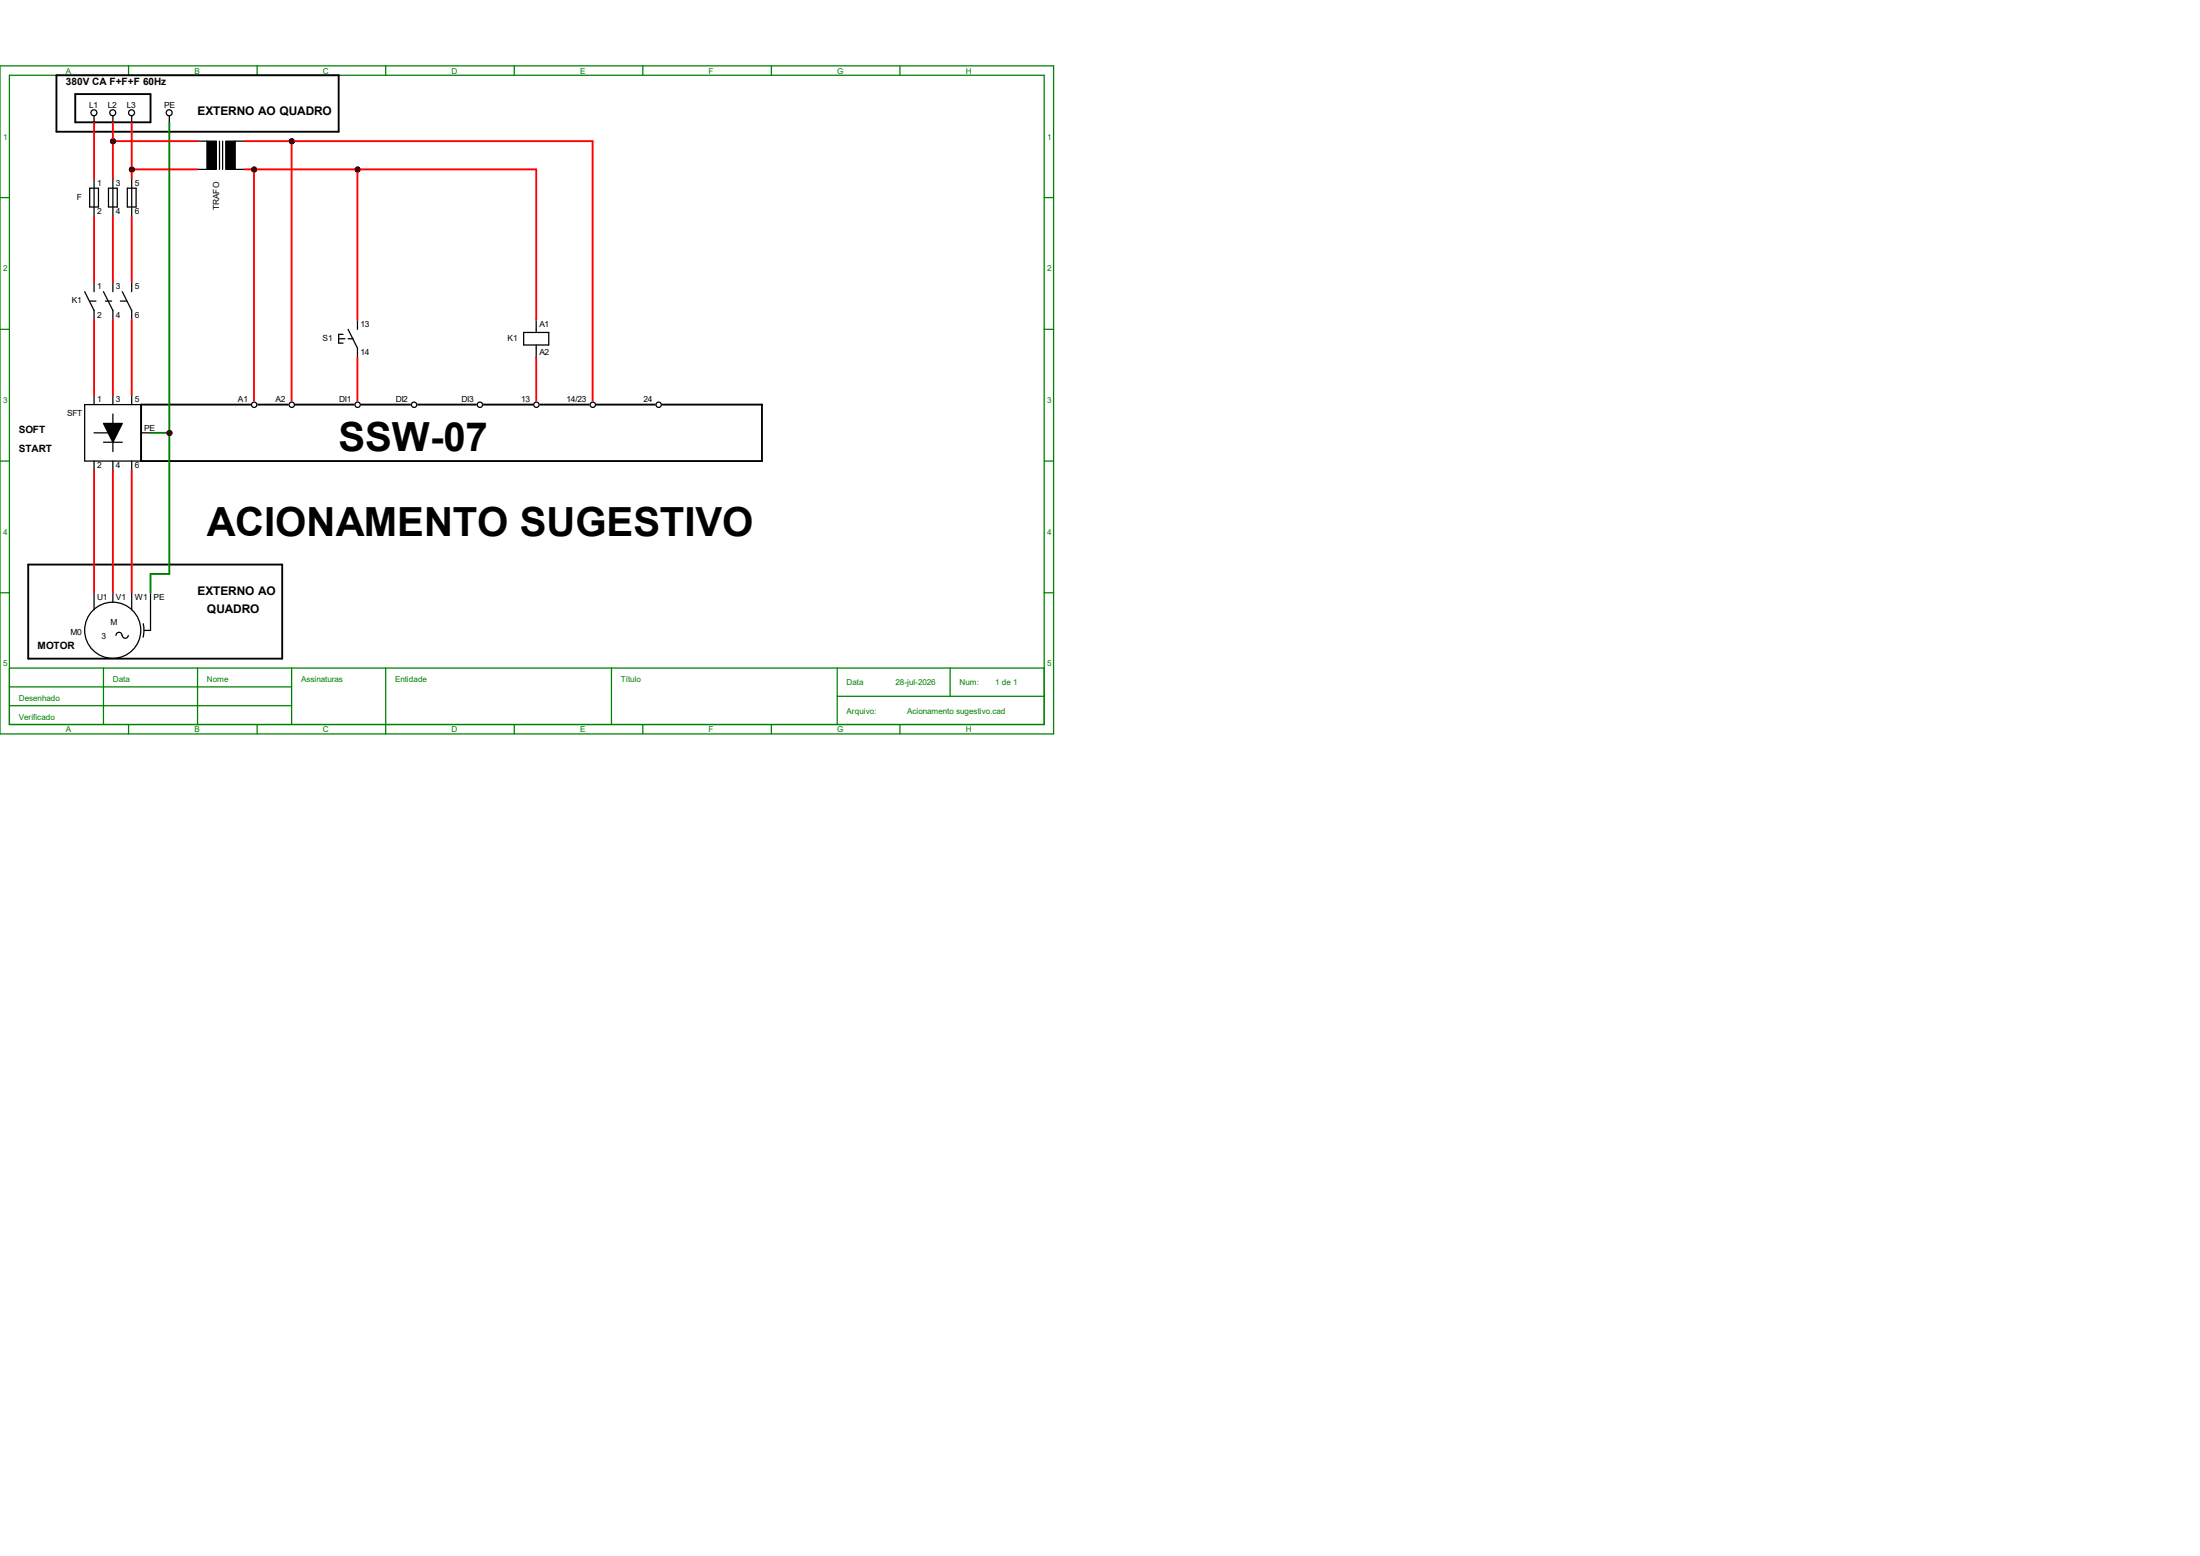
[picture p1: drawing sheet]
<svg xmlns="http://www.w3.org/2000/svg" width="297mm" height="210mm" viewBox="0 0 297 210" stroke-linecap="round" stroke-linejoin="round" font-family="sans-serif">
<g fill="none" stroke="#008000" stroke-width=".17">
<path d="M0 8.9h142.2v90.2h-142.2zM1.3 10.2h139.7v87.6h-139.7zM17.4 8.9v1.3M34.7 8.9v1.3M52.1 8.9v1.3M69.4 8.9v1.3M86.8 8.9v1.3M104.1 8.9v1.3M121.5 8.9v1.3M0 26.7h1.3M141 26.7h1.2M0 44.4h1.3"/>
<path d="M141 44.4h1.2M0 62.2h1.3M141 62.2h1.2M0 80h1.3M1.3 90.2h139.7M1.3 92.7h38.1M1.3 95.2h38.1M14 90.2v7.6M17.4 97.8v1.3M26.7 90.2v7.6M34.7 97.8v1.3M39.4 90.2v7.6"/>
<path d="M52.1 90.2v8.9M69.4 97.8v1.3M82.5 90.2v7.6M86.8 97.8v1.3M104.1 97.8v1.3M113 94h28M113 90.2v7.6M121.5 97.8v1.3M128.3 90.2v3.8M141 80h1.2"/>
</g>
<g fill="none" stroke="#000" stroke-width=".17">
<path d="M12.7 15.7v.8M15.2 15.7v.8M17.8 15.7v.8M22.9 15.7v.8M11.4 39.4l1.3 2.5v1.3M12.1 25.4h1.2v2.5h-1.2zM12.7 24.1v5.1M12.7 38.1v1.3M14 39.4l1.2 2.5v1.3M14.6 25.4h1.2v2.5h-1.2zM15.2 24.1v5.1M15.2 38.1v1.3"/>
<path d="M16.5 39.4l1.3 2.5v1.3M17.2 25.4h1.2v2.5h-1.2zM17.8 24.1v5.1M17.8 38.1v1.3M11.4 54.6h7.6v7.6h-7.6zM12.1 40.6h.9M12.7 53.3v1.3M12.7 58.4h2.5M14 59.7h2.5M14.2 40.6h.9M15.2 53.3v1.3M15.2 55.9v5.1"/>
<path d="M16.3 40.6h.8M17.8 53.3v1.3M19 58.4h1.3M12.7 62.2v1.3M15.2 62.2v1.3M17.8 62.2v1.3M12.7 80v2.3M15.2 80v1.3M16.5 85.8a.4 .4 0 0 0-.4-.5 .4 .4 0 0 0-.4 .5M17.3 85.8a.4 .4 0 0 1-.4 .3 .4 .4 0 0 1-.4-.3M17.8 80v2.3M19.3 84.2l.1 .9-.1 .9"/>
<path d="M20.3 80v5.1h-.8"/>
<circle cx="12.7" cy="15.2" r=".4"/>
<circle cx="15.2" cy="15.2" r=".4"/>
<circle cx="17.8" cy="15.2" r=".4"/>
<circle cx="22.8" cy="15.2" r=".4"/>
<circle cx="15.2" cy="85.1" r="3.8"/>
</g>
<path d="M14 57.1h2.5l-1.3 2.6z" fill="#000" stroke="#000" stroke-width=".17"/>
<circle cx="22.9" cy="58.4" r=".28" fill="#f00" stroke="#800000" stroke-width=".17"/>
<path d="M26.7 19h1.2M29.6 19v3.9M30.1 19v3.9M31.7 19h1.3M26.7 22.9h1.2M31.7 22.9h1.3" fill="none" stroke="#000" stroke-width=".17"/>
<g fill="#000" stroke="#000" stroke-width=".17">
<path d="M27.9 19h1.3v3.9h-1.3z" fill-rule="evenodd"/>
<path d="M30.5 19h1.2v3.9h-1.2z" fill-rule="evenodd"/>
</g>
<g fill="#f00" stroke="#800000" stroke-width=".17">
<circle cx="17.8" cy="22.9" r=".28"/>
<circle cx="15.3" cy="19.1" r=".28"/>
</g>
<path d="M19 54.6h83.9v7.6h-83.9z" fill="none" stroke="#000" stroke-width=".25"/>
<path d="M45.7 45.7h.9M46.3 45.1h-.6v1.2h.6M47 44.4l1.3 2.6v1.3M47 45.7h.7M48.3 43.2v1.2M70.7 44.9h3.4v1.7h-3.4zM72.4 43.2v1.7M72.4 46.6v1.7" fill="none" stroke="#000" stroke-width=".17"/>
<g fill="#f00" stroke="#800000" stroke-width=".17">
<circle cx="48.3" cy="22.9" r=".28"/>
<circle cx="39.4" cy="19.1" r=".28"/>
<circle cx="34.3" cy="22.9" r=".28"/>
</g>
<path d="M7.6 10.2h38.1v7.6h-38.1zM10.2 12.7h10.1v3.8h-10.1zM3.8 76.2h34.3v12.7h-34.3z" fill="none" stroke="#000" stroke-width=".25"/>
<g fill="#f00" stroke="#800000" stroke-width=".25">
<circle cx="22.9" cy="58.4" r=".28"/>
<circle cx="17.8" cy="22.9" r=".28"/>
<circle cx="15.3" cy="19.1" r=".28"/>
<circle cx="48.3" cy="22.9" r=".28"/>
<circle cx="39.4" cy="19.1" r=".28"/>
<circle cx="34.3" cy="22.9" r=".28"/>
</g>
<path d="M22.9 16.5v61h-2.6v2.5M20.3 58.4h2.6" fill="none" stroke="#008000" stroke-width=".25"/>
<g fill="#800000" stroke="#800000" stroke-width=".25">
<circle cx="22.9" cy="58.4" r=".28"/>
<circle cx="17.8" cy="22.9" r=".28"/>
<circle cx="15.3" cy="19.1" r=".28"/>
<circle cx="48.3" cy="22.9" r=".28"/>
<circle cx="39.4" cy="19.1" r=".28"/>
<circle cx="34.3" cy="22.9" r=".28"/>
</g>
<g fill="none" stroke="#f00" stroke-width=".25">
<path d="M12.7 16.5v7.6M15.2 16.5v7.6M15.2 19h11.5M17.8 16.5v7.6M33 19h47v35.6M39.4 19v35.6M12.7 29.2v8.9M15.2 29.2v8.9M17.8 29.2v8.9M17.8 22.9h8.9M33 22.9h39.4v20.3M34.3 22.9v31.7"/>
<path d="M48.3 22.9v20.3M12.7 43.2v10.1M15.2 43.2v10.1M17.8 43.2v10.1M48.3 48.3v6.3M72.4 48.3v6.3M12.7 63.5v16.5M15.2 63.5v16.5M17.8 63.5v16.5"/>
</g>
<circle cx="34.3" cy="54.6" r=".36" fill="#fff" stroke="#fff" stroke-width=".17"/>
<circle cx="34.3" cy="54.6" r=".36" fill="#fff" stroke="#000" stroke-width=".17"/>
<circle cx="39.4" cy="54.6" r=".36" fill="#fff" stroke="#fff" stroke-width=".17"/>
<circle cx="39.4" cy="54.6" r=".36" fill="#fff" stroke="#000" stroke-width=".17"/>
<circle cx="48.3" cy="54.6" r=".36" fill="#fff" stroke="#fff" stroke-width=".17"/>
<circle cx="48.3" cy="54.6" r=".36" fill="#fff" stroke="#000" stroke-width=".17"/>
<circle cx="55.9" cy="54.6" r=".36" fill="#fff" stroke="#fff" stroke-width=".17"/>
<circle cx="55.9" cy="54.6" r=".36" fill="#fff" stroke="#000" stroke-width=".17"/>
<circle cx="64.8" cy="54.6" r=".36" fill="#fff" stroke="#fff" stroke-width=".17"/>
<circle cx="64.8" cy="54.6" r=".36" fill="#fff" stroke="#000" stroke-width=".17"/>
<circle cx="72.4" cy="54.6" r=".36" fill="#fff" stroke="#fff" stroke-width=".17"/>
<circle cx="72.4" cy="54.6" r=".36" fill="#fff" stroke="#000" stroke-width=".17"/>
<circle cx="80" cy="54.6" r=".36" fill="#fff" stroke="#fff" stroke-width=".17"/>
<circle cx="80" cy="54.6" r=".36" fill="#fff" stroke="#000" stroke-width=".17"/>
<circle cx="88.9" cy="54.6" r=".36" fill="#fff" stroke="#fff" stroke-width=".17"/>
<circle cx="88.9" cy="54.6" r=".36" fill="#fff" stroke="#000" stroke-width=".17"/>
<g font-size="5.4">
<text x="45.7" y="60.9">SSW-07</text>
<text x="27.9" y="72.3">ACIONAMENTO SUGESTIVO</text>
</g>
<g font-size="1.6">
<text x="26.7" y="15.5">EXTERNO AO QUADRO</text>
<text x="26.7" y="80.3">EXTERNO AO</text>
<text x="27.9" y="82.8">QUADRO</text>
</g>
<g font-size="1.4">
<text x="8.9" y="11.4">380V CA F+F+F 60Hz</text>
<text x="2.5" y="58.4">SOFT</text>
<text x="2.5" y="61">START</text>
<text x="5.1" y="87.6">MOTOR</text>
</g>
<g font-size="1.1" fill="#008000">
<text x="8.9" y="9.9">A</text>
<text x="26.2" y="9.9">B</text>
<text x="43.6" y="9.9">C</text>
<text x="61" y="9.9">D</text>
<text x="78.3" y="9.9">E</text>
<text x="95.7" y="9.9">F</text>
<text x="113" y="9.9">G</text>
<text x="130.4" y="9.9">H</text>
<text x=".4" y="18.8">1</text>
<text x="141.4" y="18.8">1</text>
<text x=".4" y="36.6">2</text>
<text x="141.4" y="36.6">2</text>
<text x=".4" y="54.4">3</text>
<text x="141.4" y="54.4">3</text>
<text x=".4" y="72.2">4</text>
<text x="141.4" y="72.2">4</text>
<text x=".4" y="90">5</text>
<text x="141.4" y="90">5</text>
<text x="2.5" y="94.6">Desenhado</text>
<text x="15.2" y="92.1">Data</text>
<text x="27.9" y="92.1">Nome</text>
<text x="40.6" y="92.1">Assinaturas</text>
<text x="53.3" y="92.1">Entidade</text>
<text x="83.8" y="92.1">Título</text>
<text x="114.3" y="92.5">Data</text>
<text x="120.9" y="92.5">28-jul-2026</text>
<text x="129.5" y="92.5">Num:</text>
<text x="134.4" y="92.5">1 de 1</text>
<text x="2.5" y="97.2">Verificado</text>
<text x="8.9" y="98.8">A</text>
<text x="26.2" y="98.8">B</text>
<text x="43.6" y="98.8">C</text>
<text x="61" y="98.8">D</text>
<text x="78.3" y="98.8">E</text>
<text x="95.7" y="98.8">F</text>
<text x="113" y="98.8">G</text>
<text x="114.3" y="96.3">Arquivo:</text>
<text x="122.5" y="96.3">Acionamento sugestivo.cad</text>
<text x="130.4" y="98.8">H</text>
</g>
<g font-size="1.1">
<text x="12" y="14.5">L1</text>
<text x="14.6" y="14.5">L2</text>
<text x="17.1" y="14.5">L3</text>
<text x="22.2" y="14.5">PE</text>
<text x="10.4" y="27">F</text>
<text x="13.1" y="25.1">1</text>
<text x="13.1" y="28.9">2</text>
<text x="15.7" y="25.1">3</text>
<text x="15.7" y="28.9">4</text>
<text x="18.2" y="25.1">5</text>
<text x="18.2" y="28.9">6</text>
<text x="29.6" y="28.4" transform="rotate(-90 29.6 28.4)">TRAFO</text>
<text x="9.7" y="40.9">K1</text>
<text x="13.1" y="39.1">1</text>
<text x="15.7" y="39.1">3</text>
<text x="18.2" y="39.1">5</text>
<text x="13.1" y="42.9">2</text>
<text x="15.7" y="42.9">4</text>
<text x="18.2" y="42.9">6</text>
<text x="43.6" y="46">S1</text>
<text x="48.7" y="44.2">13</text>
<text x="48.7" y="48">14</text>
<text x="68.5" y="46">K1</text>
<text x="72.8" y="44.2">A1</text>
<text x="72.8" y="48">A2</text>
<text x="9.1" y="56.2">SFT</text>
<text x="13.1" y="54.3">1</text>
<text x="15.7" y="54.3">3</text>
<text x="18.2" y="54.3">5</text>
<text x="19.5" y="58.1">PE</text>
<text x="32.1" y="54.3">A1</text>
<text x="37.2" y="54.3">A2</text>
<text x="45.8" y="54.3">DI1</text>
<text x="53.4" y="54.3">DI2</text>
<text x="62.3" y="54.3">DI3</text>
<text x="70.4" y="54.3">13</text>
<text x="76.5" y="54.3">14/23</text>
<text x="86.9" y="54.3">24</text>
<text x="13.1" y="63.2">2</text>
<text x="15.7" y="63.2">4</text>
<text x="18.2" y="63.2">6</text>
<text x="13.1" y="81">U1</text>
<text x="15.7" y="81">V1</text>
<text x="18.2" y="81">W1</text>
<text x="20.7" y="81">PE</text>
<text x="9.5" y="85.6">M0</text>
<text x="13.7" y="86.2">3</text>
<text x="14.9" y="84.4">M</text>
</g>
</svg>
